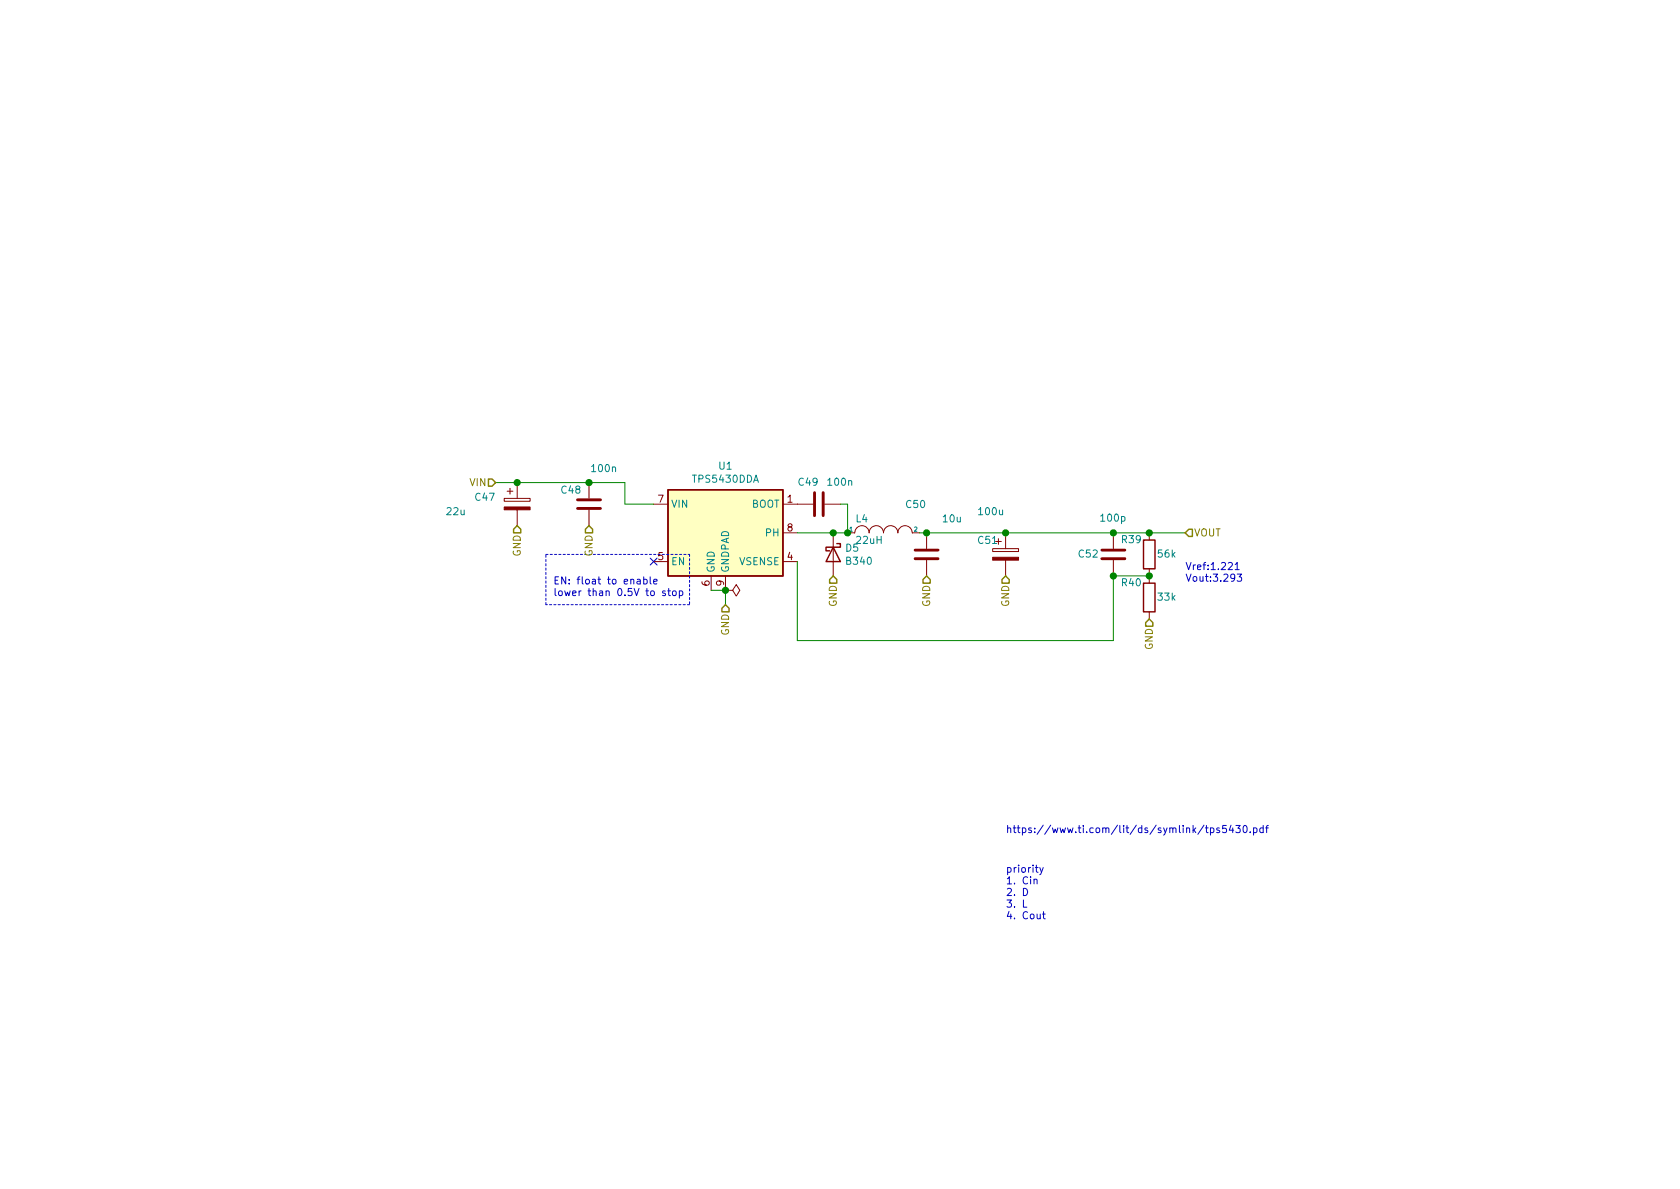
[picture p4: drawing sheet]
<svg xmlns="http://www.w3.org/2000/svg" width="297mm" height="210mm" viewBox="0 0 297 210" stroke-linecap="round" stroke-linejoin="round" font-family="sans-serif">
<path d="M102.1 89.9h4.1M102.1 88.4h4.1M144 87.1v4.1M145.5 87.1v4.1M161.8 98.8h4.1M161.8 97.3h4.1M194.8 98.8h4.1M194.8 97.3h4.1" fill="none" stroke="#840000" stroke-width=".51"/>
<g fill="none" stroke="#840000" stroke-width=".18">
<path d="M89.2 88.1h4.5v.5h-4.5zM89.7 86.9h1M90.2 86.4v1M91.4 85.3v2.8M91.4 90.2v2.8M104.1 85.3v2.8M104.1 90.2v2.8M115.6 89.1h2.5M115.6 99.3h2.5M138.4 89.1h5.4M138.4 94.2h2.6M138.4 99.3h2.6"/>
<path d="M145.8 89.1h2.8M147.3 94.2v7.6M149.9 94.2h1.2a1.27 1.27 0 0 1 1.3-1.2 1.27 1.27 0 0 1 1.3 1.2 1.27 1.27 0 0 1 1.2-1.2 1.27 1.27 0 0 1 1.3 1.2 1.27 1.27 0 0 1 1.3-1.2 1.27 1.27 0 0 1 1.2 1.2 1.27 1.27 0 0 1 1.3-1.2 1.27 1.27 0 0 1 1.3 1.2h1.3M163.8 94.2v2.8M163.8 99.1v2.7M175.5 97h4.6v.5h-4.6zM176 95.8h1M176.5 95.2v1.1M177.8 94.2v2.8M177.8 99.1v2.7M196.8 94.2v2.8M196.8 99.1v2.7"/>
<path d="M203.2 94.2v1.3M125.7 101.8v2.6M128.3 104.4h1.2l.7-1 .6 1-.6 1-.7-1M128.3 104.4h.1M128.3 101.8v2.6M203.2 100.6v2.5M203.2 108.2v1.3"/>
</g>
<g fill="#840000" stroke="#840000" stroke-width=".18">
<path d="M175.5 98.5h4.6v.6h-4.6z"/>
<path d="M89.2 89.7h4.5v.5h-4.5z"/>
</g>
<path d="M118.1 86.6h20.3v15.2h-20.3z" fill="#ffffc2" stroke="#ffffc2" stroke-width=".18"/>
<path d="M118.1 86.6h20.3v15.2h-20.3zM147.3 96.8l1.3 2.5h-2.6zM148 96.1h.6v.7h-2.6v.6h.7M202.2 95.5h2v5.1h-2zM202.2 103.1h2v5.1h-2z" fill="none" stroke="#840000" stroke-width=".25"/>
<path d="M96.5 98h25.4M121.9 98v8.9M96.5 106.9v-8.9M121.9 106.9h-25.4" fill="none" stroke="#0000c2" stroke-width=".18" stroke-dasharray=".4 .4"/>
<path d="M87.6 85.3h22.9v3.8h5.1M141 99.3v14h55.8v-11.5h6.4M148.6 89.1h1.3v5.1h-8.9M162.6 94.2h46.9M125.7 104.4h2.6v2.5" fill="none" stroke="#008400" stroke-width=".18"/>
<path d="M86.4 84.7h.6l.6 .6-.6 .7h-.6zM91.4 93l.7 .6v.6h-1.3v-.6zM104.1 93l.7 .6v.6h-1.3v-.6zM209.5 94.2l.7-.6h.6v1.3h-.6zM128.3 106.9l.6 .7v.6h-1.3v-.6zM147.3 101.8l.7 .7v.6h-1.3v-.6zM163.2 102.5l.6-.7 .7 .7v.6h-1.3zM177.8 101.8l.6 .7v.6h-1.2v-.6zM203.2 109.5l.6 .6v.6h-1.2v-.6z" fill="none" stroke="#848400" stroke-width=".25"/>
<g fill="none" stroke="#0000c2" stroke-width=".18">
<path d="M218.4 99.8l.3-.3v1.2M112.7 102.5h.5v.8M113.2 102.7l-.4 .1-.2 .2 .1 .2h.5M113.8 102.5l.4-.1 .2 .3-.1 .5h-.5M113.8 102v1.3M115 102v1.1l.1 .2M115.6 102.8l.6-.1-.1-.2-.4-.1-.1 .2v.6h.5M117.6 104.5h-.3l-.2 .2 .1 .1 .4 .2v.3h-.5M118.1 104.5h.4M118.2 104.1v1.1l.3 .1M118.9 104.6l.3-.1h.3l.1 .2-.1 .6h-.3l-.3-.1zM120.1 104.5h.4l.2 .2-.1 .6h-.5"/>
<path d="M120.1 104.5v1.3M218.4 100.7h.7M218.7 101.5h.8l-.4 .5 .4 .1v.6l-.2 .1-.6-.1M180.9 157.1a.64 .64 0 0 1 .8 .6 .64 .64 0 0 1-.8 .7zM180.9 159.2v1.2h.7M182.8 155.6l.2-.1h.3l.1 .8M183.8 153.4l.3 .8M184.5 153.4l-.5 1.2-.2 .1M213.1 146.4h.5M213.3 146v1.1l.3 .1M214 146.5l.4-.1 .2 .2-.1 .6h-.5M214 146.4v1.3"/>
<path d="M215.6 146.5l-.3-.1-.2 .2 .1 .2 .4 .1v.3h-.5M216.8 146h-.6v.6l.1-.1 .5 .1v.5l-.2 .1-.4-.1M217.7 145.9l-.4 .9h.8M218 146.4v.8M218.5 146h.8l-.4 .5 .3 .1v.6h-.5l-.2-.1M219.9 146.1l.2-.1a.67 .67 0 0 1 .4 .6 .67 .67 0 0 1-.4 .6l-.2-.1-.1-.3zM221.1 147.1v.1M221.6 146.5l.4-.1 .2 .2-.1 .6h-.5M221.6 146.4v1.3M223.3 146.5l-.3-.1-.3 .2 .2 .6h.4M223.3 146v1.2M223.8 146.4h.5"/>
<path d="M224.3 146l-.3 .1v1.1M184.3 161.6h.5M184.5 161.2v1.1l.3 .2"/>
</g>
<g fill="#008400" stroke="#008400" stroke-width=".25">
<circle cx="128.3" cy="104.4" r=".51"/>
<circle cx="203.2" cy="94.2" r=".51"/>
<circle cx="196.9" cy="94.2" r=".51"/>
<circle cx="177.8" cy="94.2" r=".51"/>
<circle cx="163.8" cy="94.2" r=".51"/>
<circle cx="149.9" cy="94.2" r=".51"/>
<circle cx="196.9" cy="101.8" r=".51"/>
<circle cx="91.4" cy="85.3" r=".51"/>
<circle cx="104.1" cy="85.3" r=".51"/>
<circle cx="203.2" cy="101.8" r=".51"/>
<circle cx="147.3" cy="94.2" r=".51"/>
</g>
<path d="M115 98.7l1.2 1.2M116.2 98.7l-1.2 1.2" fill="none" stroke="#000084" stroke-width=".18"/>
<g font-size="1.8" fill="#008484">
<text x="104.7" y="83.5">100n</text>
<text x="127.2" y="83.1">U1</text>
<text x="84.1" y="88.6">C47</text>
<text x="99.3" y="87.3">C48</text>
<text x="118.6" y="89.8">VIN</text>
<text x="122.7" y="85.4">TPS5430DDA</text>
<text x="132.8" y="89.8">BOOT</text>
<text x="141.2" y="85.9">C49</text>
<text x="146.5" y="85.9">100n</text>
<text x="160.3" y="89.8">C50</text>
<text x="79.1" y="91.1">22u</text>
<text x="135.5" y="94.9">PH</text>
<text x="151.4" y="92.4">L4</text>
<text x="166.8" y="92.4">10u</text>
<text x="173.2" y="91.1">100u</text>
<text x="194.8" y="92.2">100p</text>
<text x="118.6" y="99.9">EN</text>
<text x="126.4" y="101.3" transform="rotate(-90 126.4 101.3)">GND</text>
<text x="128.9" y="101.3" transform="rotate(-90 128.9 101.3)">GNDPAD</text>
<text x="130.7" y="99.9">VSENSE</text>
<text x="149.6" y="97.6">D5</text>
<text x="149.8" y="99.9">B340</text>
<text x="151.5" y="96.2">22uH</text>
<text x="173" y="96.2">C51</text>
<text x="190.8" y="98.6">C52</text>
<text x="198.4" y="96.1">R39</text>
<text x="204.8" y="98.6">56k</text>
<text x="198.4" y="103.7">R40</text>
<text x="204.8" y="106.2">33k</text>
</g>
<g font-size="1.8" fill="#848400">
<text x="83.2" y="86">VIN</text>
<text x="211.1" y="94.9">VOUT</text>
<text x="92.1" y="98.4" transform="rotate(-90 92.1 98.4)">GND</text>
<text x="104.8" y="98.4" transform="rotate(-90 104.8 98.4)">GND</text>
<text x="148" y="107.3" transform="rotate(-90 148 107.3)">GND</text>
<text x="164.5" y="107.3" transform="rotate(-90 164.5 107.3)">GND</text>
<text x="178.4" y="107.3" transform="rotate(-90 178.4 107.3)">GND</text>
<text x="128.9" y="112.4" transform="rotate(-90 128.9 112.4)">GND</text>
<text x="203.8" y="114.9" transform="rotate(-90 203.8 114.9)">GND</text>
</g>
<g font-size="1.8" fill="#840000">
<text x="116.4" y="88.9">7</text>
<text x="139.2" y="88.9">1</text>
<text x="139.2" y="94">8</text>
<text x="116.4" y="99.1">5</text>
<text x="139.2" y="99.1">4</text>
<text x="125.5" y="103.6" transform="rotate(-90 125.5 103.6)">6</text>
<text x="128" y="103.6" transform="rotate(-90 128 103.6)">9</text>
</g>
<g font-size="1.8" fill="#0000c2">
<text x="209.5" y="100.8">Vref:1.221</text>
<text x="97.8" y="103.3">EN: float to enable</text>
<text x="97.8" y="105.4">lower than 0.5V to stop</text>
<text x="209.5" y="102.9">Vout:3.293</text>
<text x="177.8" y="147.3">https://www.ti.com/lit/ds/symlink/tps5430.pdf</text>
<text x="177.8" y="154.3">priority</text>
<text x="177.8" y="156.4">1. Cin</text>
<text x="177.8" y="158.4">2. D</text>
<text x="177.8" y="160.5">3. L</text>
<text x="177.8" y="162.6">4. Cout</text>
</g>
<g font-size="1.1" fill="#008484">
<text x="150.2" y="94">1</text>
<text x="161.6" y="94">2</text>
</g>
</svg>
